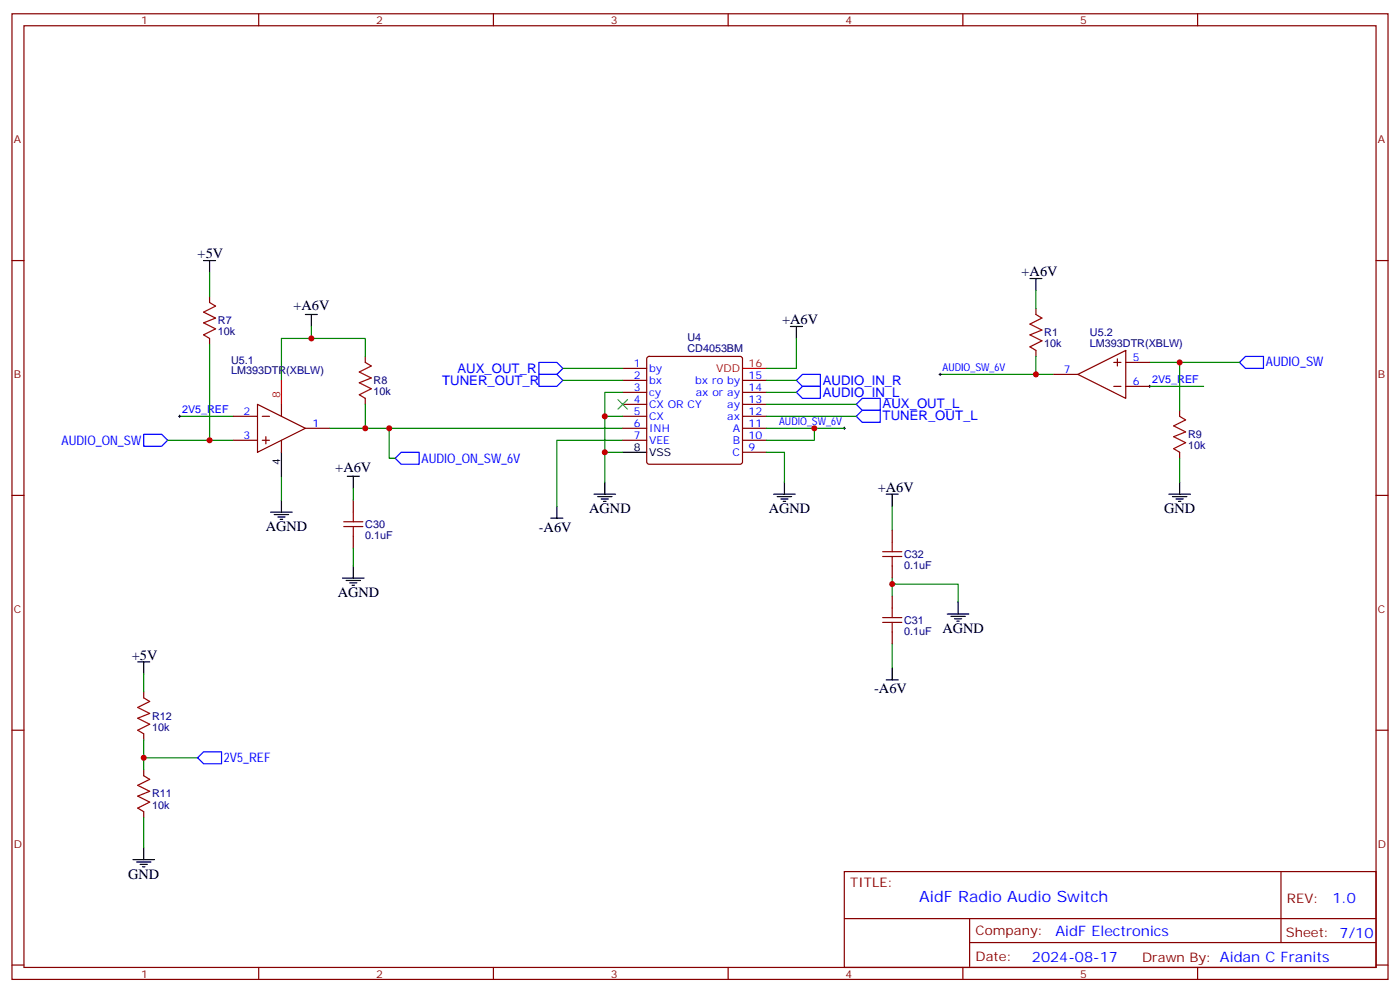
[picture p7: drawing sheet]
<svg xmlns="http://www.w3.org/2000/svg" width="412mm" height="292mm" viewBox="0 0 412 292" stroke-linecap="round" stroke-linejoin="round" font-family="sans-serif">
<g fill="none" stroke="#870000" stroke-width=".35">
<path d="M3.5 4.1h405.4v284.3h-405.4zM7.1 7.6h398.2v277.3h-398.2zM76.2 4.1v3.5M145.3 4.1v3.5M214.5 4.1v3.5M283.6 4.1v3.5M352.8 4.1v3.5M3.5 76.7h3.6M405.3 76.7h3.6M61.7 87.3v1.8M61.7 99.7v1.7M305.2 90.8v1.8"/>
<path d="M75.8 119.1l14.2 7-14.2 7.1zM82.9 119.1v3.5M107.6 105v1.7M107.6 117.3v1.8M183.4 112h7.1M183.4 115.5h7.1M183.4 119.1h7.1M183.4 108.5h7.1M190.7 105.2l.5-.2h26.8l.5 .2 .2 .5v30.3l-.2 .5-.5 .2h-26.8l-.5-.2-.2-.5v-30.3zM218.7 112h7.1M218.7 115.5h7.1M218.7 119.1h7.1"/>
<path d="M305.2 103.2v1.8M310.4 110.2h7.1M317.5 110.2l14.1-7v14.1zM328.1 113.8h2.1M328.1 106.7h2.1M329.1 105.7v2.1M331.6 113.8h7.1M331.6 106.7h7.1M68.8 122.6h7M68.8 129.6h7M77.3 122.6h2.1M77.3 129.6h2.1"/>
<path d="M78.3 128.6v2.1M82.9 129.6v3.6M90 126.1h7M183.4 122.6h7.1M183.4 126.1h7.1M183.4 129.6h7.1M218.7 122.6h7.1M218.7 126.1h7.1M218.7 129.6h7.1M218.7 133.2h7.1M347.5 120.8v1.8M347.5 133.2v1.7"/>
<path d="M3.5 145.9h3.6M104.1 147.3v3.5M104.1 157.9v3.5M262.8 156.1v3.5M405.3 145.9h3.6M262.8 166.7v3.5M262.8 175.5v3.5M262.8 186.1v3.5M3.5 215h3.6M42.3 203.7v1.8M42.3 216.1v1.7M405.3 215h3.6"/>
<path d="M42.3 226.7v1.7M42.3 239v1.8M248.7 256.6h156.6v28.3h-156.6zM377.3 256.7v20.8M248.7 270.5h156.5M285.6 277.5h119.6M285.6 270.5v14.1M3.5 284.2h3.6M76.2 284.9v3.5M145.3 284.9v3.5M214.5 284.9v3.5M283.6 284.9v3.5"/>
<path d="M352.8 284.9v3.5M405.3 284.2h3.6"/>
</g>
<g fill="none" stroke="#000" stroke-width=".35">
<path d="M60 76.7h3.5M61.7 76.7v3.6M90 92.6h3.5M91.7 92.6v3.5M232.8 96.1h3.6M234.6 96.1v3.6M303.4 82h3.5M305.2 82v3.5M82.9 133.2v7M183.4 133.2h7.1M79.7 150.8h6.4M80.8 151.5h4.2"/>
<path d="M81.8 152.2h2.2M82.5 152.9h.8M82.9 147.3v3.5M102.3 140.2h3.5M104.1 140.2v3.6M162.3 152.6h3.5M164 149v3.6M175 145.5h6.3M176 146.2h4.3M177.1 146.9h2.1M177.8 147.6h.7M178.2 142v3.5"/>
<path d="M227.9 145.5h6.3M229 146.2h4.2M230 146.9h2.1M230.7 147.6h.7M231.1 142v3.5M261.1 145.5h3.5M262.8 145.5v3.5M344.3 145.5h6.4M345.4 146.2h4.2M346.4 146.9h2.1M347.1 147.6h.7M347.5 142v3.5"/>
<path d="M100.9 170.2h6.3M102 170.9h4.2M103 171.6h2.1M103.7 172.3h.7M104.1 166.7v3.5M282.2 177.3v3.5M40.6 194.9h3.5M42.3 194.9v3.5M262.8 196.7v3.5M279 180.8h6.4M280.1 181.5h4.2M281.2 182.2h2.1"/>
<path d="M281.9 182.9h.7M261.1 200.2h3.5M39.2 253.1h6.3M40.2 253.8h4.2M41.3 254.5h2.1M42 255.2h.7M42.3 249.6v3.5"/>
</g>
<g fill="none" stroke="#008700" stroke-width=".35">
<path d="M61.7 80.3v7M91.7 96.1v3.6h-8.8v12.3M91.7 99.7h15.9v5.3M234.6 99.7v8.8h-8.8M305.2 85.5v5.3M61.7 101.4v28.2M107.6 119.1v7M165.8 112h17.6M165.8 108.5h17.6M183.4 115.5h-5.2v17.7M225.8 115.5h8.8M225.8 112h8.8"/>
<path d="M225.8 119.1h26.4M276.9 110.2h33.5M305.2 105v5.2M338.7 106.7h26.4M338.7 113.8h15.8M347.5 106.7v14.1M49.4 129.6h19.4M52.9 122.6h15.9M97 126.1h86.4M114.7 126.1v8.8h1.7M178.2 122.6h5.2M183.4 129.6h-19.4v19.4"/>
<path d="M183.4 133.2h-5.2v8.8M225.8 133.2h5.3v8.8M225.8 126.1h22.9M225.8 122.6h26.4M239.9 126.1v3.5h-14.1M347.5 134.9v7.1M82.9 140.2v7.1M104.1 143.8v3.5M262.8 149v7.1M104.1 161.4v5.3M262.8 172h19.4v5.3M262.8 170.2v5.3"/>
<path d="M42.3 198.4v5.3M262.8 189.6v7.1M42.3 217.8v8.9M42.3 223.1h15.9M42.3 240.8v8.8"/>
</g>
<path d="M158.7 106.7h5.3l1.8 1.8-1.8 1.7h-5.3zM158.7 110.2h5.3l1.8 1.8-1.8 1.8h-5.3zM234.6 115.5l1.8-1.7h5.3v3.5h-5.3zM234.6 112l1.8-1.8h5.3v3.6h-5.3zM252.2 119.1l1.8-1.8h5.3v3.5h-5.3zM365.1 106.7l1.8-1.7h5.3v3.5h-5.3zM42.3 127.9h5.3l1.8 1.7-1.8 1.8h-5.3zM118.2 133.2h5.3v3.5h-5.3l-1.8-1.8zM254 120.8h5.3v3.6h-5.3l-1.8-1.8zM58.2 223.1l1.8-1.7h5.3v3.5h-5.3z" fill="none" stroke="#00f" stroke-width=".35"/>
<g fill="none" stroke="#a10000" stroke-width=".35">
<path d="M61.7 89.1l1.8 1-3.5 1.8 3.5 1.8-3.5 1.4 3.5 1.7-3.5 1.8 1.7 1.1M305.2 92.6l1.7 1.1-3.5 1.7 3.5 1.8-3.5 1.4 3.5 1.8-3.5 1.7 1.8 1.1M107.6 106.7l1.8 1.1-3.6 1.7 3.6 1.8-3.6 1.4 3.6 1.8-3.6 1.7 1.8 1.1M347.5 122.6l1.7 1-3.5 1.8 3.5 1.8-3.5 1.4 3.5 1.8-3.5 1.7 1.8 1.1M101.2 153.6h5.7M101.2 155h5.7M104.1 150.8v2.8M104.1 155v2.9M262.8 159.6v2.9M260 162.5h5.6M260 163.9h5.6M262.8 163.9v2.8"/>
<path d="M262.8 179v2.9M260 181.9h5.6M260 183.3h5.6M262.8 183.3v2.8M42.3 205.5l1.8 1.1-3.5 1.7 3.5 1.8-3.5 1.4 3.5 1.8-3.5 1.7 1.7 1.1M42.3 228.4l1.8 1.1-3.5 1.7 3.5 1.8-3.5 1.4 3.5 1.8-3.5 1.7 1.7 1.1"/>
</g>
<path d="M276.6 110.2h.7M276.9 109.9v.7M338.3 113.8h.7M338.7 113.4v.7M52.6 122.6h.7M52.9 122.2v.7M248.4 126.1h.7M248.7 125.8v.7" fill="none" stroke="#000" stroke-width=".29"/>
<path d="M82.9 112v7.1M218.7 108.5h7.1" fill="none" stroke="#f00" stroke-width=".35"/>
<path d="M182 117.7l2.9 2.8M184.9 117.7l-2.9 2.8" fill="none" stroke="#3c3" stroke-width=".35"/>
<g fill="#c00">
<circle cx="91.7" cy="99.7" r=".88"/>
<circle cx="107.6" cy="126.1" r=".88"/>
<circle cx="61.7" cy="129.6" r=".88"/>
<circle cx="347.5" cy="106.7" r=".88"/>
<circle cx="42.3" cy="223.1" r=".88"/>
<circle cx="262.8" cy="172" r=".88"/>
<circle cx="114.7" cy="126.1" r=".88"/>
<circle cx="305.2" cy="110.2" r=".88"/>
<circle cx="178.2" cy="133.2" r=".88"/>
<circle cx="178.2" cy="122.6" r=".88"/>
<circle cx="239.9" cy="126.1" r=".88"/>
</g>
<text font-size="4.6" fill="#00f" x="270.8" y="265.7">AidF Radio Audio Switch</text>
<g font-size="4.2">
<text x="58.2" y="76">+5V</text>
<text x="300.9" y="81.3">+A6V</text>
<text x="86.4" y="91.4">+A6V</text>
<text x="230.4" y="95.4">+A6V</text>
<text x="98.8" y="139">+A6V</text>
<text x="258.6" y="144.8">+A6V</text>
<text x="173.6" y="151.2">AGND</text>
<text x="226.5" y="151.2">AGND</text>
<text x="342.9" y="151.2">GND</text>
<text x="78.3" y="156.5">AGND</text>
<text x="158.7" y="156.5">-A6V</text>
<text x="99.5" y="175.9">AGND</text>
<text x="277.6" y="186.4">AGND</text>
<text x="38.8" y="194.2">+5V</text>
<text x="257.5" y="204.2">-A6V</text>
<text x="37.7" y="258.8">GND</text>
</g>
<g font-size="4.2" fill="#00f">
<text x="392.5" y="265.9">1.0</text>
<text x="310.9" y="275.5">AidF Electronics</text>
<text x="304" y="283.3">2024-08-17</text>
</g>
<g font-size="3.9" fill="#00f">
<text x="372.9" y="107.9">AUDIO_SW</text>
<text x="130.2" y="113.5">TUNER_OUT_R</text>
<text x="134.8" y="109.9">AUX_OUT_R</text>
<text x="242.4" y="113.3">AUDIO_IN_R</text>
<text x="242.4" y="116.8">AUDIO_IN_L</text>
<text x="260" y="120.2">AUX_OUT_L</text>
<text x="260" y="123.7">TUNER_OUT_L</text>
<text x="18.1" y="131">AUDIO_ON_SW</text>
<text x="124.2" y="136.3">AUDIO_ON_SW_6V</text>
<text x="66" y="224.3">2V5_REF</text>
</g>
<g font-size="3.9" fill="#800">
<text x="250.5" y="261.2">TITLE:</text>
<text x="379.1" y="265.9">REV:</text>
<text x="287.4" y="275.4">Company:</text>
<text x="378.7" y="276">Sheet: 7/10</text>
<text x="287.4" y="283.1">Date:</text>
<text x="336.4" y="283.2">Drawn By: Aidan C Franits</text>
</g>
<g font-size="3.2" fill="#800">
<text x="41.6" y="7.1">1</text>
<text x="110.8" y="7.1">2</text>
<text x="179.9" y="7.1">3</text>
<text x="249.1" y="7.1">4</text>
<text x="318.2" y="7.1">5</text>
<text x="4.1" y="42.2">A</text>
<text x="405.9" y="42.2">A</text>
<text x="4.1" y="111.3">B</text>
<text x="405.9" y="111.3">B</text>
<text x="4.1" y="180.4">C</text>
<text x="405.9" y="180.4">C</text>
<text x="4.1" y="249.6">D</text>
<text x="405.9" y="249.6">D</text>
<text x="41.6" y="287.9">1</text>
<text x="110.8" y="287.9">2</text>
<text x="179.9" y="287.9">3</text>
<text x="249.1" y="287.9">4</text>
<text x="318.2" y="287.9">5</text>
</g>
<g font-size="3.2" fill="#000080">
<text x="64.2" y="95.5">R7</text>
<text x="64.2" y="98.7">10k</text>
<text x="202.5" y="100.5">U4</text>
<text x="307.6" y="99">R1</text>
<text x="321.1" y="98.9">U5.2</text>
<text x="68.1" y="107.1">U5.1</text>
<text x="202.5" y="103.7">CD4053BM</text>
<text x="307.6" y="102.3">10k</text>
<text x="321.1" y="102.1">LM393DTR(XBLW)</text>
<text x="68.1" y="110.2">LM393DTR(XBLW)</text>
<text x="110.1" y="113.1">R8</text>
<text x="110.1" y="116.4">10k</text>
<text x="350" y="129">R9</text>
<text x="350" y="132.2">10k</text>
<text x="107.6" y="155.5">C30</text>
<text x="107.6" y="158.7">0.1uF</text>
<text x="266.3" y="167.5">0.1uF</text>
<text x="266.3" y="164.3">C32</text>
<text x="266.3" y="183.7">C31</text>
<text x="266.3" y="186.9">0.1uF</text>
<text x="44.8" y="215.1">10k</text>
<text x="44.8" y="211.9">R12</text>
<text x="44.8" y="238.1">10k</text>
<text x="44.8" y="234.8">R11</text>
</g>
<g font-size="3.2" fill="#00f">
<text x="333.7" y="106.4">5</text>
<text x="186.7" y="111.7">2</text>
<text x="186.7" y="108.1">1</text>
<text x="191.2" y="113.1">bx</text>
<text x="191.2" y="109.5">by</text>
<text x="204.8" y="113.1">bx ro by</text>
<text x="220.5" y="111.7">15</text>
<text x="277.6" y="109.4">AUDIO_SW_6V</text>
<text x="313.4" y="109.9">7</text>
<text x="333.7" y="113.4">6</text>
<text x="339.4" y="112.9">2V5_REF</text>
<text x="186.7" y="118.7">4</text>
<text x="186.7" y="115.2">3</text>
<text x="191.2" y="116.6">cy</text>
<text x="204.9" y="116.6">ax or ay</text>
<text x="220.5" y="115.2">14</text>
<text x="220.5" y="118.7">13</text>
<text x="53.6" y="121.7">2V5_REF</text>
<text x="71.7" y="122.2">2</text>
<text x="92.1" y="125.8">1</text>
<text x="186.7" y="125.8">6</text>
<text x="186.7" y="122.2">5</text>
<text x="191.2" y="123.6">CX</text>
<text x="191.2" y="120.1">CX OR CY</text>
<text x="214.2" y="120.1">ay</text>
<text x="214.2" y="123.6">ax</text>
<text x="220.5" y="122.2">12</text>
<text x="220.5" y="125.8">11</text>
<text x="229.5" y="125.2">AUDIO_SW_6V</text>
<text x="71.7" y="129.3">3</text>
<text x="186.7" y="129.3">7</text>
<text x="191.2" y="130.7">VEE</text>
<text x="191.2" y="127.2">INH</text>
<text x="215.8" y="130.7">B</text>
<text x="215.8" y="127.2">A</text>
<text x="220.5" y="129.3">10</text>
<text x="215.8" y="134.2">C</text>
<text x="220.5" y="132.8">9</text>
</g>
<g font-size="3.2" fill="#f00">
<text x="211" y="109.5">VDD</text>
<text x="220.5" y="108.1">16</text>
<text x="82.5" y="117.3" transform="rotate(-90 82.5 117.3)">8</text>
</g>
<g font-size="3.2">
<text x="82.5" y="137" transform="rotate(-90 82.5 137)">4</text>
<text x="186.7" y="132.8">8</text>
<text x="191.2" y="134.2">VSS</text>
</g>
</svg>
